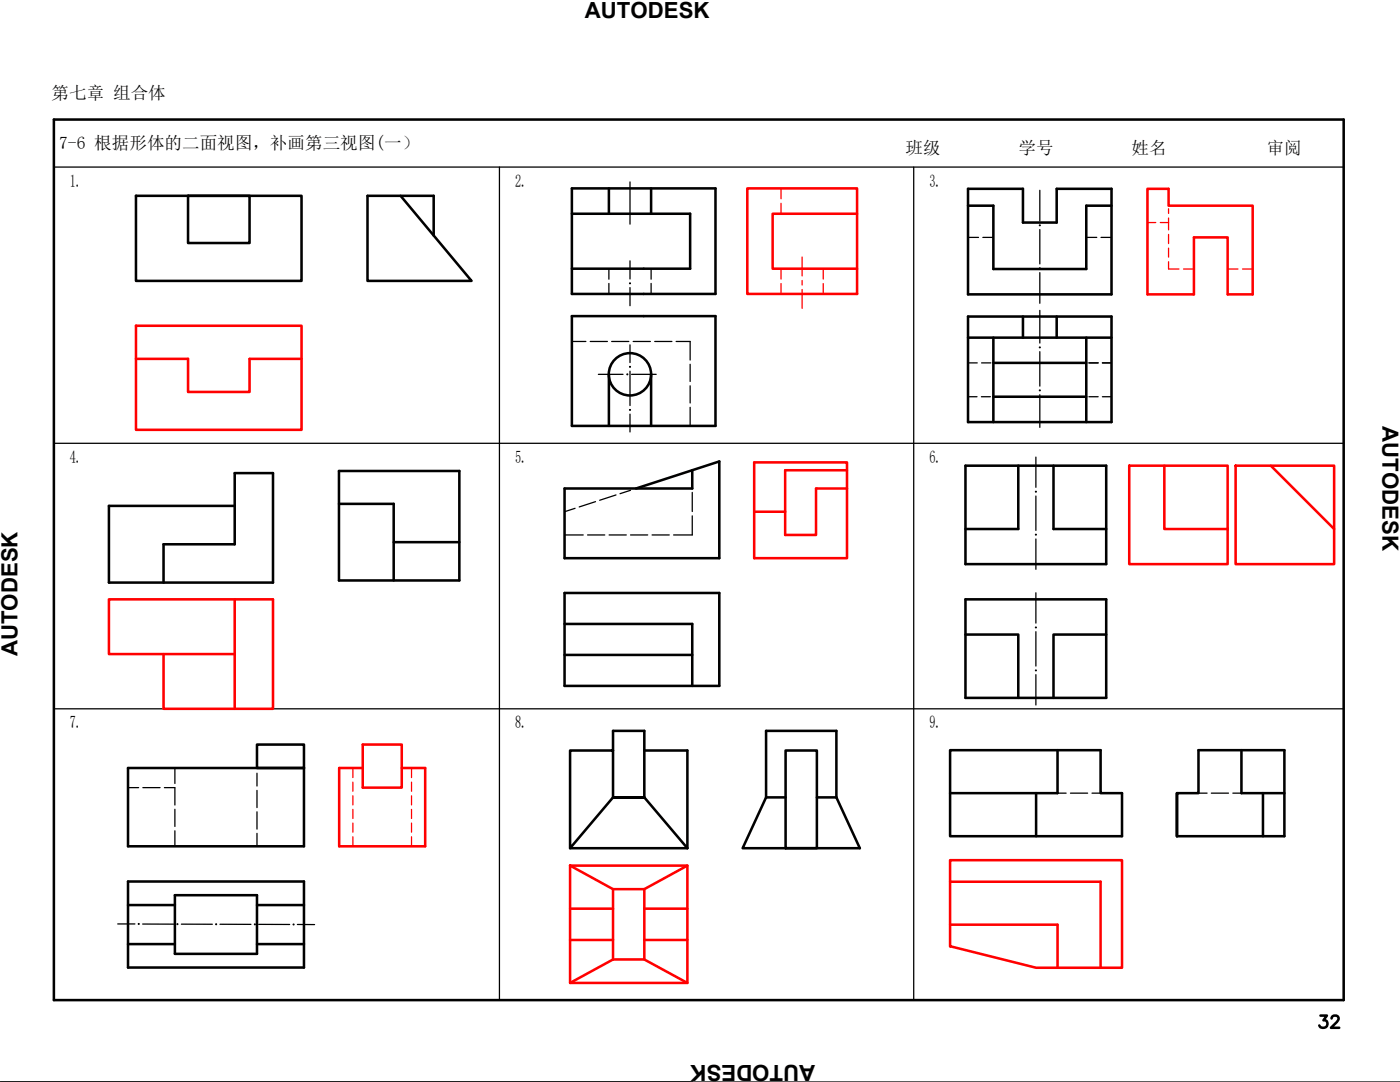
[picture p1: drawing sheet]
<svg xmlns="http://www.w3.org/2000/svg" width="279mm" height="216mm" viewBox="0 0 279 216" stroke-linecap="round" stroke-linejoin="round" font-family="sans-serif">
<!-- layer: 0 -->
<g fill="none" stroke="#000" stroke-width=".51">
<path d="M10.8 23.9h257.4v175.7h-257.4zM27.1 39.1h33.1v16.9h-33.1zM37.5 39.1h12.3v9.4h-12.3zM79.9 39.1l14.2 16.9h-20.8v-16.9h13.3v7.9M114.1 37.6h28.7v21.1h-28.7zM121.5 37.6v5.1M129.9 37.6v5.1M193.2 37.7h11v6.7h6.7v-6.7h10.9v21h-28.6zM114.1 42.7h23.6v10.9h-23.6M193.2 41h5v12.7h18.6v-12.7h5M114.1 63.1h28.7v21.9h-28.7zM121.5 74.7v10.3"/>
<path d="M129.9 74.7v10.3M193.2 63.2h28.6v21h-28.6zM193.2 67.4h28.6M198.2 72.4h18.6M198.2 67.4v16.8M198.2 79.2h18.6M204.2 63.2v4.2M210.9 63.2v4.2M216.8 67.4v16.8M67.6 94h24.1v21.8h-24.1zM138.2 93.8v3.7h-25.5v13.9h30.9v-19.3l-16.7 5.4M192.7 92.9h28.1v19.7h-28.1z"/>
<path d="M203.2 92.9v12.7h-10.5M210.2 92.9v12.7h10.6M46.8 100.9h-25.1v15.3h32.8v-21.8h-7.7v14.2h-14.2v7.6M67.6 100.5h11v15.3M78.6 108.2h13.1M112.7 118.3h30.9v18.6h-30.9zM192.7 119.6h28.1v19.7h-28.1zM112.7 124.5h25.5v12.4M112.7 130.7h25.5M192.7 126.6h10.5v12.7M220.8 126.6h-10.6v12.7M25.5 153.2h35.2v15.7h-35.2z"/>
<path d="M51.3 148.6h9.4v4.6h-9.4zM122.3 159.1h6.3h-6.3M122.3 149.8h-8.5v19.4l8.5-10.1v-13.3h6.3v13.3l8.6 10.1M128.6 149.8h8.6v19.4M152.9 159.1v-13.3h14v13.3M156.8 149.8h6.2v19.4h-6.2zM156.8 159.1h-3.9l-4.7 10.1h23.4l-4.7-10.1M163 159.1h3.9M189.6 149.7h30v8.6h4.3v8.6h-34.3zM206.8 158.3v8.6M211.1 149.7v8.6h-21.5M234.9 158.3v8.6v-8.6h4.3v-8.6h17.1v17.2h-21.4"/>
<path d="M247.8 149.7v8.6h8.5M252.1 158.3v8.6M25.5 175.9h35.2v17.2h-35.2zM34.9 178.6h16.4v11.7h-16.4zM113.8 169.2h23.4M25.5 188.4h9.4M25.5 180.6h9.4M51.3 188.4h9.4M51.3 180.6h9.4"/>
<circle cx="125.7" cy="74.7" r="4.2"/>
</g>
<g fill="none" stroke="#000" stroke-width=".25">
<path d="M121.5 53.6v2.1M121.5 56.6v2.1M129.9 53.6v2.1M129.9 56.6v2.1M193.2 47.4h2.1M196.2 47.4h2M216.8 47.4h2.1M219.7 47.4h2.1M114.1 68.1h2.8M117.8 68.1h3.4M122.1 68.1h3.4M126.4 68.1h3.4"/>
<path d="M130.7 68.1h3.4M134.9 68.1h2.8v3.7M137.7 72.7v3.4M137.7 77v3.4M193.2 72.4h1.8M193.2 79.2h1.8M195.9 79.2h1.8M195.9 72.4h1.8M217.3 72.4h1.9M217.3 79.2h1.9M220 72.4h1.8M220 79.2h1.8"/>
<path d="M122.9 98.8l-3.2 1M125.8 97.8l-2.1 .7M137.7 81.3v3.7M138.2 98.3v3.8M112.7 106.7h3.7M114.8 101.4l-2.1 .7M117.3 106.7h3.4M118.9 100.1l-3.3 1.1M121.6 106.7h3.4M125.8 106.7h3.5M130.1 106.7h3.5M138.2 102.9v3.8h-3.8"/>
<path d="M25.5 157.2h2.2M28.5 157.2h3.4M32.8 157.2h2.1M34.9 153.2v3.1M34.9 157.2v3.4M51.3 154.3v2.5M51.3 157.7v3.4M211.1 158.3h1.7M213.6 158.3h3.5M217.9 158.3h1.7M239.2 158.3h1.7M241.7 158.3h3.5"/>
<path d="M246 158.3h1.8M34.9 161.5v3.4M34.9 165.8v3.1M51.3 162v3.4M51.3 166.3v2.6"/>
</g>
<path d="M10.8 33.3h257.4M10.8 88.5h257.4M10.8 141.4h257.4" fill="none" stroke="#000" stroke-width=".25"/>
<path d="M99.7 33.3v166.3M182.4 33.3v166.3M0 215.9h279.4" fill="none" stroke="#000" stroke-width=".25"/>
<g fill="none" stroke="#000" stroke-width=".25">
<path d="M125.7 36.3v8.4M207.5 38v6.1M125.7 52v3.7M125.7 57.4v3.6M207.5 45.8v6.9M207.5 54.4v6.1M119.4 74.7h4.9M125.7 68.8v3.5M125.7 74.1v6.8M126 74.7h5M207.5 61.9v6.6M207.5 70.2v6.8"/>
<path d="M207.5 78.8v6.5M125.7 82.6v3.6M206.7 91.2v6M206.7 99v6.8M206.7 107.5v6.1M206.7 118.3v6M206.7 126v6.9M206.7 134.6v6.1M23.5 184.4h3.4M28.5 184.4h6.1M36.2 184.4h6.2M43.9 184.4h6.2"/>
<path d="M51.6 184.4l6.2 .1M59.4 184.5h3.4"/>
</g>
<g fill="#000" stroke="#000" stroke-width=".2">
<circle cx="125.7" cy="56.5" r=".11"/>
<circle cx="207.5" cy="45" r=".11"/>
<circle cx="207.5" cy="53.5" r=".11"/>
<circle cx="125.2" cy="74.7" r=".11"/>
<circle cx="125.7" cy="73.2" r=".11"/>
<circle cx="207.5" cy="77.9" r=".11"/>
<circle cx="207.5" cy="69.3" r=".11"/>
<circle cx="125.7" cy="81.8" r=".11"/>
<circle cx="206.7" cy="98.1" r=".11"/>
<circle cx="206.7" cy="106.7" r=".11"/>
<circle cx="206.7" cy="133.8" r=".11"/>
<circle cx="206.7" cy="125.2" r=".11"/>
<circle cx="27.7" cy="184.4" r=".11"/>
<circle cx="35.4" cy="184.4" r=".11"/>
<circle cx="43.1" cy="184.4" r=".11"/>
<circle cx="50.9" cy="184.4" r=".11"/>
<circle cx="58.6" cy="184.5" r=".11"/>
</g>
<g fill="none" stroke="#f00" stroke-width=".51">
<path d="M149.1 37.6h21.9v21.1h-21.9zM229 37.7h4.2v3.3h16.8v17.7h-5v-11.3h-6.7v11.3h-9.3zM171 42.7h-16.8v10.9h16.8M27.1 65h33.1v20.8h-33.1zM27.1 71.6h10.4v6.6h12.3v-6.6h10.4M150.5 92.3h18.5v19.1h-18.5zM169 93.8h-12.3v12.9h6.2v-9.2h6.1M225.4 92.9h19.6v19.7h-19.6zM232.4 92.9v12.7h12.6M246.6 92.9h19.7v19.7h-19.7zM253.6 92.9l12.7 12.7M46.8 119.6v21.8"/>
<path d="M150.5 102.1h6.2M32.6 130.5v10.9h21.9v-21.8h-32.8v10.9h25.1M72.4 148.6h7.8v8.6h-7.8zM72.4 153.2h-4.7v15.7h17.2v-15.7h-4.7M113.8 172.7h23.4v23.4h-23.4zM113.8 172.7l8.5 4.7M122.3 177.4h6.3v14.1h-6.3M122.3 177.4v14.1M137.2 172.7l-8.6 4.7M189.6 171.6h34.3v21.5h-17.1l-17.2-4.3zM189.6 175.9h30v17.2M113.8 181.3h8.5"/>
<path d="M113.8 187.6h8.5M122.3 191.5l-8.5 4.6M128.6 181.3h8.6M128.6 187.6h8.6M128.6 191.5l8.6 4.6M189.6 184.5h21.5v8.6"/>
</g>
<path d="M160.1 51.3v3.8M160.1 56v.9M160.1 57.8v3.7" fill="none" stroke="#f00" stroke-width=".25"/>
<g fill="none" stroke="#f00" stroke-width=".25">
<path d="M155.9 37.6v2.1M155.9 40.6v2.1M155.9 53.6v2.1M155.9 56.6v2.1M164.3 53.6v2.1M164.3 56.6v2.1M229 44.4h1.7M233.2 43.5v.9h-1.6M233.2 41.7v.9M233.2 44.4v1.5M233.2 46.8v1.8M233.2 49.5v1.8"/>
<path d="M233.2 52.2v1.5h2.1M236.2 53.7h2.1M245 53.7h2.1M248 53.7h2M70.4 153.2v2M70.4 156.1v1.8M70.4 158.8v1.8M82.1 153.2v2M82.1 156.1v1.8M82.1 158.8v1.8M70.4 161.5v1.8M70.4 164.2v1.9"/>
<path d="M70.4 167v1.9M82.1 161.5v1.8M82.1 164.2v1.9M82.1 167v1.9"/>
</g>
<text font-size="5.7" x="262.5" y="206.4">32</text>
<g font-size="4.4">
<text x="111.1" y="3.5">由 AUTODESK 由由由由由</text>
<text x="275.9" y="79.3" transform="rotate(90 275.9 79.3)">由 AUTODESK 由由由由由</text>
<text x="3.5" y="136.6" transform="rotate(-90 3.5 136.6)">由 AUTODESK 由由由由由</text>
<text x="168.4" y="212.4" transform="rotate(180 168.4 212.4)">由 AUTODESK 由由由由由</text>
</g>
<g font-size="3.5">
<text x="10.3" y="19.7">第七章 组合体</text>
<text x="11.8" y="29.6">7-6 根据形体的二面视图，补画第三视图(一）</text>
<text x="180.7" y="30.6">班级</text>
<text x="203.3" y="30.6">学号</text>
<text x="225.8" y="30.6">姓名</text>
<text x="252.8" y="30.6">审阅</text>
<text x="13.9" y="37.3">1.</text>
<text x="102.8" y="37.3">2.</text>
<text x="185.5" y="37.3">3.</text>
<text x="13.9" y="92.4">4.</text>
<text x="102.8" y="92.4">5.</text>
<text x="185.5" y="92.4">6.</text>
<text x="13.9" y="145.3">7.</text>
<text x="102.8" y="145.3">8.</text>
<text x="185.5" y="145.3">9.</text>
</g>
</svg>
